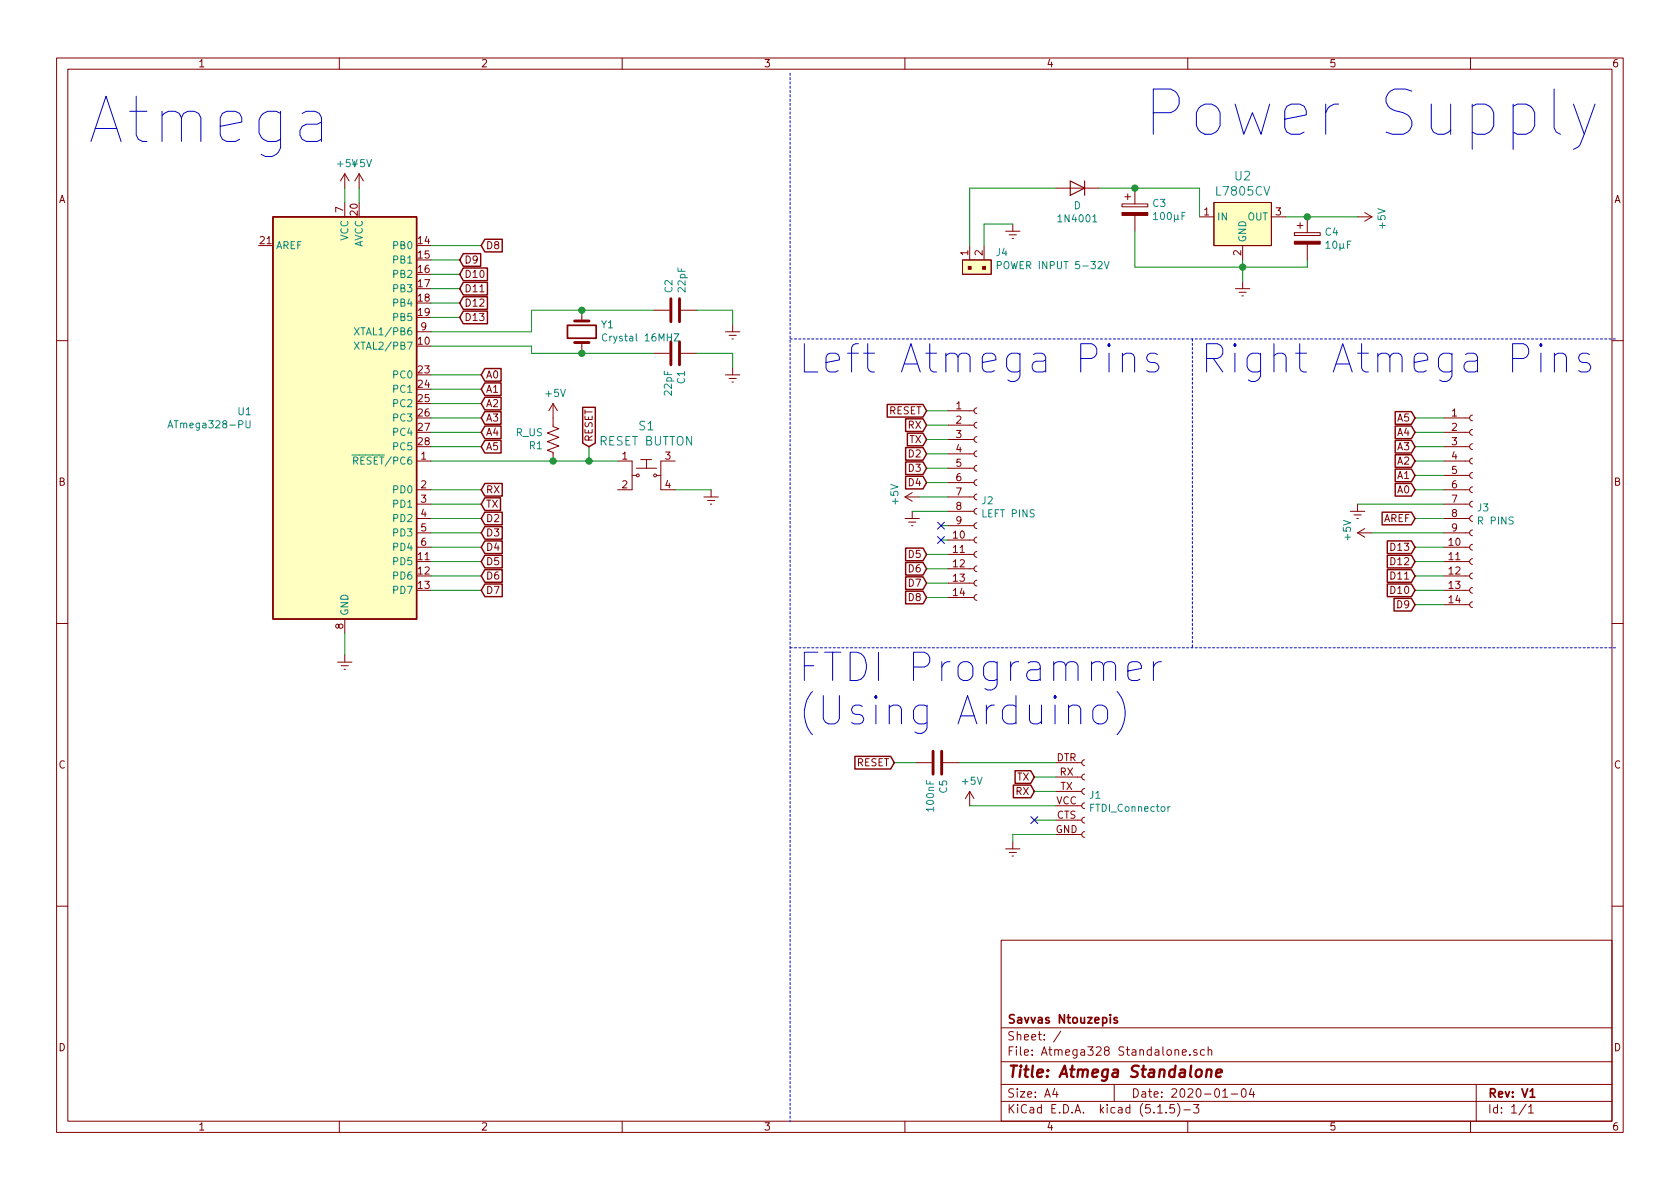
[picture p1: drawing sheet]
EESchema Schematic File Version 4
EELAYER 30 0
EELAYER END
$Descr A4 11693 8268
encoding utf-8
Sheet 1 1
Title "Atmega Standalone"
Date "2020-01-04"
Rev "V1"
Comp "Savvas Ntouzepis"
Comment1 ""
Comment2 ""
Comment3 ""
Comment4 ""
$EndDescr
$Comp
L Device:CP C3
U 1 1
P 7900 1450
F 0 "C3" H 8018 1496 50  0000 L CNN
F 1 "100μF" H 8018 1405 50  0000 L CNN
F 2 "Capacitor_THT:CP_Radial_D6.3mm_P2.50mm" H 7938 1300 50  0001 C CNN
F 3 "~" H 7900 1450 50  0001 C CNN
	1    7900 1450
	1    0    0    -1  
$EndComp
$Comp
L Device:D 1N4001
U 1 1
P 7500 1300
F 0 "1N4001" H 7500 1516 50  0000 C CNN
F 1 "D" H 7500 1425 50  0000 C CNN
F 2 "Diode_THT:D_A-405_P7.62mm_Horizontal" H 7500 1300 50  0001 C CNN
F 3 "~" H 7500 1300 50  0001 C CNN
	1    7500 1300
	-1   0    0    1   
$EndComp
$Comp
L dk_PMIC-Voltage-Regulators-Linear:L7805CV U2
U 1 1
P 8650 1500
F 0 "U2" H 8650 1787 60  0000 C CNN
F 1 "L7805CV" H 8650 1681 60  0000 C CNN
F 2 "digikey-footprints:TO-220-3" H 8850 1700 60  0001 L CNN
F 3 "http://www.st.com/content/ccc/resource/technical/document/datasheet/41/4f/b3/b0/12/d4/47/88/CD00000444.pdf/files/CD00000444.pdf/jcr:content/translations/en.CD00000444.pdf" H 8850 1800 60  0001 L CNN
F 4 "497-1443-5-ND" H 8850 1900 60  0001 L CNN "Digi-Key_PN"
F 5 "L7805CV" H 8850 2000 60  0001 L CNN "MPN"
F 6 "Integrated Circuits (ICs)" H 8850 2100 60  0001 L CNN "Category"
F 7 "PMIC - Voltage Regulators - Linear" H 8850 2200 60  0001 L CNN "Family"
F 8 "http://www.st.com/content/ccc/resource/technical/document/datasheet/41/4f/b3/b0/12/d4/47/88/CD00000444.pdf/files/CD00000444.pdf/jcr:content/translations/en.CD00000444.pdf" H 8850 2300 60  0001 L CNN "DK_Datasheet_Link"
F 9 "/product-detail/en/stmicroelectronics/L7805CV/497-1443-5-ND/585964" H 8850 2400 60  0001 L CNN "DK_Detail_Page"
F 10 "IC REG LINEAR 5V 1.5A TO220AB" H 8850 2500 60  0001 L CNN "Description"
F 11 "STMicroelectronics" H 8850 2600 60  0001 L CNN "Manufacturer"
F 12 "Active" H 8850 2700 60  0001 L CNN "Status"
	1    8650 1500
	1    0    0    -1  
$EndComp
Wire Wire Line
	8650 1850 8650 1800
Wire Wire Line
	9100 1850 8650 1850
Connection ~ 8650 1850
Wire Wire Line
	9100 1850 9100 1800
$Comp
L Device:CP C4
U 1 1
P 9100 1650
F 0 "C4" H 9218 1696 50  0000 L CNN
F 1 "10μF" H 9218 1605 50  0000 L CNN
F 2 "Capacitor_THT:CP_Radial_D4.0mm_P2.00mm" H 9138 1500 50  0001 C CNN
F 3 "~" H 9100 1650 50  0001 C CNN
	1    9100 1650
	1    0    0    -1  
$EndComp
Wire Wire Line
	8950 1500 9100 1500
$Comp
L power:Earth #PWR015
U 1 1
P 8650 1950
F 0 "#PWR015" H 8650 1700 50  0001 C CNN
F 1 "Earth" H 8650 1800 50  0001 C CNN
F 2 "" H 8650 1950 50  0001 C CNN
F 3 "~" H 8650 1950 50  0001 C CNN
	1    8650 1950
	1    0    0    -1  
$EndComp
Wire Wire Line
	8650 1950 8650 1850
Wire Wire Line
	7650 1300 7900 1300
Wire Wire Line
	8350 1300 8350 1500
Wire Wire Line
	7900 1600 7900 1850
$Comp
L power:+5V #PWR016
U 1 1
P 9450 1500
F 0 "#PWR016" H 9450 1350 50  0001 C CNN
F 1 "+5V" H 9465 1673 50  0000 C CNN
F 2 "" H 9450 1500 50  0001 C CNN
F 3 "" H 9450 1500 50  0001 C CNN
	1    9450 1500
	0    1    1    0   
$EndComp
Wire Wire Line
	9100 1500 9450 1500
Connection ~ 9100 1500
$Comp
L power:Earth #PWR013
U 1 1
P 7050 1550
F 0 "#PWR013" H 7050 1300 50  0001 C CNN
F 1 "Earth" H 7050 1400 50  0001 C CNN
F 2 "" H 7050 1550 50  0001 C CNN
F 3 "~" H 7050 1550 50  0001 C CNN
	1    7050 1550
	1    0    0    -1  
$EndComp
Wire Wire Line
	6850 1700 6850 1550
Wire Wire Line
	6850 1550 7050 1550
$Comp
L power:Earth #PWR011
U 1 1
P 7050 5850
F 0 "#PWR011" H 7050 5600 50  0001 C CNN
F 1 "Earth" H 7050 5700 50  0001 C CNN
F 2 "" H 7050 5850 50  0001 C CNN
F 3 "~" H 7050 5850 50  0001 C CNN
	1    7050 5850
	1    0    0    -1  
$EndComp
Text GLabel 6225 5300 0    50   Input ~ 0
RESET
Wire Wire Line
	7050 5850 7050 5800
Wire Wire Line
	7050 5800 7350 5800
$Comp
L power:+5V #PWR010
U 1 1
P 6750 5600
F 0 "#PWR010" H 6750 5450 50  0001 C CNN
F 1 "+5V" H 6765 5773 50  0000 C CNN
F 2 "" H 6750 5600 50  0001 C CNN
F 3 "" H 6750 5600 50  0001 C CNN
	1    6750 5600
	1    0    0    -1  
$EndComp
Wire Wire Line
	6750 5600 7350 5600
Text GLabel 7200 5500 0    50   Input ~ 0
RX
Text GLabel 7200 5400 0    50   Input ~ 0
TX
Wire Wire Line
	7200 5500 7350 5500
Wire Wire Line
	7200 5400 7350 5400
Wire Wire Line
	6750 1300 6750 1700
$Comp
L dk_Rectangular-Connectors-Headers-Male-Pins:22-23-2021 J4
U 1 1
P 6750 1800
F 0 "J4" H 6928 1854 50  0000 L CNN
F 1 "POWER INPUT 5-32V" H 6928 1763 50  0000 L CNN
F 2 "digikey-footprints:PinHeader_1x2_P2.54mm_Drill1.02mm" H 6950 2000 60  0001 L CNN
F 3 "https://media.digikey.com/pdf/Data%20Sheets/Molex%20PDFs/A-6373-N_Series_Dwg_2010-12-03.pdf" H 6950 2100 60  0001 L CNN
F 4 "WM4200-ND" H 6950 2200 60  0001 L CNN "Digi-Key_PN"
F 5 "22-23-2021" H 6950 2300 60  0001 L CNN "MPN"
F 6 "Connectors, Interconnects" H 6950 2400 60  0001 L CNN "Category"
F 7 "Rectangular Connectors - Headers, Male Pins" H 6950 2500 60  0001 L CNN "Family"
F 8 "https://media.digikey.com/pdf/Data%20Sheets/Molex%20PDFs/A-6373-N_Series_Dwg_2010-12-03.pdf" H 6950 2600 60  0001 L CNN "DK_Datasheet_Link"
F 9 "/product-detail/en/molex/22-23-2021/WM4200-ND/26667" H 6950 2700 60  0001 L CNN "DK_Detail_Page"
F 10 "CONN HEADER VERT 2POS 2.54MM" H 6950 2800 60  0001 L CNN "Description"
F 11 "Molex" H 6950 2900 60  0001 L CNN "Manufacturer"
F 12 "Active" H 6950 3000 60  0001 L CNN "Status"
	1    6750 1800
	1    0    0    -1  
$EndComp
Text GLabel 9850 2900 0    50   Input ~ 0
A5
Wire Wire Line
	9850 2900 10050 2900
$Comp
L power:+5V #PWR014
U 1 1
P 9550 3700
F 0 "#PWR014" H 9550 3550 50  0001 C CNN
F 1 "+5V" H 9565 3873 50  0000 C CNN
F 2 "" H 9550 3700 50  0001 C CNN
F 3 "" H 9550 3700 50  0001 C CNN
	1    9550 3700
	0    -1   -1   0   
$EndComp
Wire Wire Line
	9550 3700 10050 3700
Wire Wire Line
	9850 4000 10050 4000
Wire Wire Line
	10050 3900 9850 3900
Wire Wire Line
	9850 3800 10050 3800
Wire Wire Line
	10050 3500 9450 3500
Wire Wire Line
	9850 3600 10050 3600
Wire Wire Line
	10050 3100 9850 3100
Wire Wire Line
	10050 3000 9850 3000
Wire Wire Line
	10050 3200 9850 3200
Wire Wire Line
	9850 3300 10050 3300
Wire Wire Line
	10050 3400 9850 3400
Text GLabel 9850 4000 0    50   Input ~ 0
D11
Text GLabel 9850 3900 0    50   Input ~ 0
D12
Text GLabel 9850 3800 0    50   Input ~ 0
D13
Text GLabel 9850 3600 0    50   Input ~ 0
AREF
Text GLabel 9850 3400 0    50   Input ~ 0
A0
Text GLabel 9850 3300 0    50   Input ~ 0
A1
Text GLabel 9850 3200 0    50   Input ~ 0
A2
Text GLabel 9850 3100 0    50   Input ~ 0
A3
Text GLabel 9850 3000 0    50   Input ~ 0
A4
$Comp
L Connector:Conn_01x14_Female J3
U 1 1
P 10250 3500
F 0 "J3" H 10278 3476 50  0000 L CNN
F 1 "R PINS" H 10278 3385 50  0000 L CNN
F 2 "Connector_PinHeader_2.54mm:PinHeader_1x14_P2.54mm_Vertical" H 10250 3500 50  0001 C CNN
F 3 "~" H 10250 3500 50  0001 C CNN
	1    10250 3500
	1    0    0    -1  
$EndComp
Text GLabel 9850 4100 0    50   Input ~ 0
D10
Wire Wire Line
	9850 4100 10050 4100
Wire Wire Line
	10050 4200 9850 4200
$Comp
L power:Earth #PWR012
U 1 1
P 9450 3500
F 0 "#PWR012" H 9450 3250 50  0001 C CNN
F 1 "Earth" H 9450 3350 50  0001 C CNN
F 2 "" H 9450 3500 50  0001 C CNN
F 3 "~" H 9450 3500 50  0001 C CNN
	1    9450 3500
	1    0    0    -1  
$EndComp
Text GLabel 9850 4200 0    50   Input ~ 0
D9
$Comp
L Connector:Conn_01x14_Female J2
U 1 1
P 6800 3450
F 0 "J2" H 6828 3426 50  0000 L CNN
F 1 "LEFT PINS" H 6828 3335 50  0000 L CNN
F 2 "Connector_PinHeader_2.54mm:PinHeader_1x14_P2.54mm_Vertical" H 6800 3450 50  0001 C CNN
F 3 "~" H 6800 3450 50  0001 C CNN
	1    6800 3450
	1    0    0    -1  
$EndComp
Text GLabel 6450 2850 0    50   Input ~ 0
RESET
Text GLabel 6450 2950 0    50   Input ~ 0
RX
Text GLabel 6450 3050 0    50   Input ~ 0
TX
Text GLabel 6450 3150 0    50   Input ~ 0
D2
Text GLabel 6450 3250 0    50   Input ~ 0
D3
Text GLabel 6450 3350 0    50   Input ~ 0
D4
Text GLabel 6450 3850 0    50   Input ~ 0
D5
Text GLabel 6450 3950 0    50   Input ~ 0
D6
Text GLabel 6450 4050 0    50   Input ~ 0
D7
Text GLabel 6450 4150 0    50   Input ~ 0
D8
Wire Wire Line
	6450 4150 6600 4150
Wire Wire Line
	6450 4050 6600 4050
Wire Wire Line
	6450 3950 6600 3950
Wire Wire Line
	6600 3850 6450 3850
Wire Wire Line
	6600 3350 6450 3350
Wire Wire Line
	6450 3250 6600 3250
Wire Wire Line
	6600 3150 6450 3150
Wire Wire Line
	6450 3050 6600 3050
Wire Wire Line
	6600 2950 6450 2950
Wire Wire Line
	6450 2850 6600 2850
$Comp
L power:Earth #PWR08
U 1 1
P 6350 3550
F 0 "#PWR08" H 6350 3300 50  0001 C CNN
F 1 "Earth" H 6350 3400 50  0001 C CNN
F 2 "" H 6350 3550 50  0001 C CNN
F 3 "~" H 6350 3550 50  0001 C CNN
	1    6350 3550
	1    0    0    -1  
$EndComp
Wire Wire Line
	6350 3550 6600 3550
$Comp
L power:+5V #PWR09
U 1 1
P 6400 3450
F 0 "#PWR09" H 6400 3300 50  0001 C CNN
F 1 "+5V" H 6415 3623 50  0000 C CNN
F 2 "" H 6400 3450 50  0001 C CNN
F 3 "" H 6400 3450 50  0001 C CNN
	1    6400 3450
	0    -1   -1   0   
$EndComp
Wire Wire Line
	6400 3450 6600 3450
Wire Wire Line
	6600 3650 6550 3650
Wire Wire Line
	6600 3750 6550 3750
NoConn ~ 6550 3750
NoConn ~ 6550 3650
Wire Wire Line
	7350 5700 7200 5700
NoConn ~ 7200 5700
$Comp
L power:+5V #PWR01
U 1 1
P 2400 1300
F 0 "#PWR01" H 2400 1150 50  0001 C CNN
F 1 "+5V" H 2415 1473 50  0000 C CNN
F 2 "" H 2400 1300 50  0001 C CNN
F 3 "" H 2400 1300 50  0001 C CNN
	1    2400 1300
	1    0    0    -1  
$EndComp
$Comp
L power:+5V #PWR03
U 1 1
P 2500 1300
F 0 "#PWR03" H 2500 1150 50  0001 C CNN
F 1 "+5V" H 2515 1473 50  0000 C CNN
F 2 "" H 2500 1300 50  0001 C CNN
F 3 "" H 2500 1300 50  0001 C CNN
	1    2500 1300
	1    0    0    -1  
$EndComp
Wire Wire Line
	2500 1400 2500 1300
Wire Wire Line
	2400 1400 2400 1300
$Comp
L MCU_Microchip_ATmega:ATmega328-PU U1
U 1 1
P 2400 2900
F 0 "U1" H 1756 2946 50  0000 R CNN
F 1 "ATmega328-PU" H 1756 2855 50  0000 R CNN
F 2 "Package_DIP:DIP-28_W7.62mm" H 2400 2900 50  0001 C CIN
F 3 "http://ww1.microchip.com/downloads/en/DeviceDoc/ATmega328_P%20AVR%20MCU%20with%20picoPower%20Technology%20Data%20Sheet%2040001984A.pdf" H 2400 2900 50  0001 C CNN
	1    2400 2900
	1    0    0    -1  
$EndComp
$Comp
L power:Earth #PWR05
U 1 1
P 4950 3400
F 0 "#PWR05" H 4950 3150 50  0001 C CNN
F 1 "Earth" H 4950 3250 50  0001 C CNN
F 2 "" H 4950 3400 50  0001 C CNN
F 3 "~" H 4950 3400 50  0001 C CNN
	1    4950 3400
	1    0    0    -1  
$EndComp
Wire Wire Line
	4700 3400 4950 3400
$Comp
L power:Earth #PWR07
U 1 1
P 5100 2550
F 0 "#PWR07" H 5100 2300 50  0001 C CNN
F 1 "Earth" H 5100 2400 50  0001 C CNN
F 2 "" H 5100 2550 50  0001 C CNN
F 3 "~" H 5100 2550 50  0001 C CNN
	1    5100 2550
	1    0    0    -1  
$EndComp
$Comp
L dk_Tactile-Switches:B3F-1052 S1
U 1 1
P 4500 3300
F 0 "S1" H 4500 3647 60  0000 C CNN
F 1 "RESET BUTTON" H 4500 3541 60  0000 C CNN
F 2 "digikey-footprints:Switch_Tactile_THT_B3F-1xxx" H 4700 3500 60  0001 L CNN
F 3 "https://omronfs.omron.com/en_US/ecb/products/pdf/en-b3f.pdf" H 4700 3600 60  0001 L CNN
F 4 "SW405-ND" H 4700 3700 60  0001 L CNN "Digi-Key_PN"
F 5 "B3F-1052" H 4700 3800 60  0001 L CNN "MPN"
F 6 "Switches" H 4700 3900 60  0001 L CNN "Category"
F 7 "Tactile Switches" H 4700 4000 60  0001 L CNN "Family"
F 8 "https://omronfs.omron.com/en_US/ecb/products/pdf/en-b3f.pdf" H 4700 4100 60  0001 L CNN "DK_Datasheet_Link"
F 9 "/product-detail/en/omron-electronics-inc-emc-div/B3F-1052/SW405-ND/44068" H 4700 4200 60  0001 L CNN "DK_Detail_Page"
F 10 "SWITCH TACTILE SPST-NO 0.05A 24V" H 4700 4300 60  0001 L CNN "Description"
F 11 "Omron Electronics Inc-EMC Div" H 4700 4400 60  0001 L CNN "Manufacturer"
F 12 "Active" H 4700 4500 60  0001 L CNN "Status"
	1    4500 3300
	1    0    0    -1  
$EndComp
Text GLabel 4100 3100 1    50   Input ~ 0
RESET
Wire Wire Line
	4100 3200 4100 3100
Connection ~ 4100 3200
Wire Wire Line
	4100 3200 4300 3200
Text GLabel 3350 3400 2    50   Input ~ 0
RX
Text GLabel 3350 3500 2    50   Input ~ 0
TX
Wire Wire Line
	3000 3400 3350 3400
Wire Wire Line
	3000 3500 3350 3500
Text GLabel 3350 4000 2    50   Input ~ 0
D6
Text GLabel 3350 3900 2    50   Input ~ 0
D5
Text GLabel 3350 3800 2    50   Input ~ 0
D4
Text GLabel 3350 3700 2    50   Input ~ 0
D3
Text GLabel 3350 3600 2    50   Input ~ 0
D2
Wire Wire Line
	3000 3600 3350 3600
Wire Wire Line
	3000 3800 3350 3800
Wire Wire Line
	3350 3700 3000 3700
Wire Wire Line
	3000 3900 3350 3900
Wire Wire Line
	3350 4000 3000 4000
Text GLabel 3350 1700 2    50   Input ~ 0
D8
Wire Wire Line
	3000 1700 3350 1700
Wire Wire Line
	3000 3200 3850 3200
Wire Wire Line
	3850 3200 4100 3200
Connection ~ 3850 3200
$Comp
L power:+5V #PWR04
U 1 1
P 3850 2900
F 0 "#PWR04" H 3850 2750 50  0001 C CNN
F 1 "+5V" H 3865 3073 50  0000 C CNN
F 2 "" H 3850 2900 50  0001 C CNN
F 3 "" H 3850 2900 50  0001 C CNN
	1    3850 2900
	1    0    0    -1  
$EndComp
$Comp
L Device:R_US R1
U 1 1
P 3850 3050
F 0 "R1" H 3918 3096 50  0000 L CNN
F 1 "R_US" H 3918 3005 50  0000 L CNN
F 2 "Resistor_THT:R_Axial_DIN0204_L3.6mm_D1.6mm_P7.62mm_Horizontal" V 3890 3040 50  0001 C CNN
F 3 "~" H 3850 3050 50  0001 C CNN
	1    3850 3050
	-1   0    0    1   
$EndComp
Text GLabel 3350 3100 2    50   Input ~ 0
A5
Text GLabel 3350 3000 2    50   Input ~ 0
A4
Text GLabel 3350 2900 2    50   Input ~ 0
A3
Text GLabel 3350 2800 2    50   Input ~ 0
A2
Text GLabel 3350 2700 2    50   Input ~ 0
A1
Text GLabel 3350 2600 2    50   Input ~ 0
A0
Text GLabel 3200 1900 2    50   Input ~ 0
D10
Text GLabel 3200 1800 2    50   Input ~ 0
D9
Wire Wire Line
	3000 2600 3350 2600
Wire Wire Line
	3350 2700 3000 2700
Wire Wire Line
	3000 2800 3350 2800
Wire Wire Line
	3000 2900 3350 2900
Wire Wire Line
	3000 3000 3350 3000
Wire Wire Line
	3000 3100 3350 3100
Wire Wire Line
	3000 2200 3200 2200
Wire Wire Line
	3000 2100 3200 2100
Wire Wire Line
	3000 2000 3200 2000
Wire Wire Line
	3000 1900 3200 1900
Wire Wire Line
	3000 1800 3200 1800
Text GLabel 3200 2000 2    50   Input ~ 0
D11
Text GLabel 3200 2100 2    50   Input ~ 0
D12
Text GLabel 3200 2200 2    50   Input ~ 0
D13
$Comp
L Device:C C1
U 1 1
P 4700 2450
F 0 "C1" H 4815 2496 50  0000 L CNN
F 1 "22pF" H 4815 2405 50  0000 L CNN
F 2 "Capacitor_THT:C_Disc_D3.0mm_W2.0mm_P2.50mm" H 4738 2300 50  0001 C CNN
F 3 "~" H 4700 2450 50  0001 C CNN
	1    4700 2450
	0    1    1    0   
$EndComp
$Comp
L Device:C C2
U 1 1
P 4700 2150
F 0 "C2" H 4815 2196 50  0000 L CNN
F 1 "22pF" H 4815 2105 50  0000 L CNN
F 2 "Capacitor_THT:C_Disc_D3.0mm_W2.0mm_P2.50mm" H 4738 2000 50  0001 C CNN
F 3 "~" H 4700 2150 50  0001 C CNN
	1    4700 2150
	0    -1   -1   0   
$EndComp
Wire Wire Line
	4850 2450 5100 2450
$Comp
L power:Earth #PWR06
U 1 1
P 5100 2250
F 0 "#PWR06" H 5100 2000 50  0001 C CNN
F 1 "Earth" H 5100 2100 50  0001 C CNN
F 2 "" H 5100 2250 50  0001 C CNN
F 3 "~" H 5100 2250 50  0001 C CNN
	1    5100 2250
	1    0    0    -1  
$EndComp
Wire Wire Line
	5100 2450 5100 2550
Wire Wire Line
	5100 2150 5100 2250
Connection ~ 4050 2450
Wire Wire Line
	4050 2450 4550 2450
Connection ~ 4050 2150
Wire Wire Line
	4050 2150 4550 2150
Wire Wire Line
	3700 2150 4050 2150
Wire Wire Line
	3700 2450 4050 2450
$Comp
L Device:Crystal Y1
U 1 1
P 4050 2300
F 0 "Y1" V 4096 2169 50  0000 R CNN
F 1 "Crystal 16MHZ" V 4005 2169 50  0000 R CNN
F 2 "Crystal:Crystal_HC49-U_Vertical" H 4050 2300 50  0001 C CNN
F 3 "~" H 4050 2300 50  0001 C CNN
	1    4050 2300
	0    -1   -1   0   
$EndComp
Wire Wire Line
	3000 2300 3700 2300
Wire Wire Line
	3700 2300 3700 2150
Wire Wire Line
	3700 2450 3700 2400
Wire Wire Line
	3700 2400 3000 2400
Wire Wire Line
	4850 2150 5100 2150
Wire Wire Line
	3000 4100 3350 4100
Text GLabel 3350 4100 2    50   Input ~ 0
D7
Wire Wire Line
	2400 4550 2400 4400
$Comp
L power:Earth #PWR02
U 1 1
P 2400 4550
F 0 "#PWR02" H 2400 4300 50  0001 C CNN
F 1 "Earth" H 2400 4400 50  0001 C CNN
F 2 "" H 2400 4550 50  0001 C CNN
F 3 "~" H 2400 4550 50  0001 C CNN
	1    2400 4550
	1    0    0    -1  
$EndComp
Wire Notes Line
	5500 500  5500 7800
Wire Notes Line
	5500 2350 11250 2350
Text Notes 600  1000 0    315  ~ 0
Atmega
Text Notes 7950 950  0    315  ~ 0
Power Supply\n
Text Notes 5550 2600 0    197  ~ 0
Left Atmega Pins
Text Notes 8350 2600 0    197  ~ 0
Right Atmega Pins
Wire Notes Line
	5500 4500 11250 4500
Wire Notes Line
	8300 2350 8300 4500
Connection ~ 7900 1300
Wire Wire Line
	7900 1300 8350 1300
Wire Wire Line
	7900 1850 8650 1850
Wire Wire Line
	6750 1300 7350 1300
$Comp
L Device:C C5
U 1 1
P 6525 5300
F 0 "C5" H 6640 5346 50  0000 L CNN
F 1 "100nF" H 6640 5255 50  0000 L CNN
F 2 "Capacitor_THT:C_Disc_D3.0mm_W2.0mm_P2.50mm" H 6563 5150 50  0001 C CNN
F 3 "~" H 6525 5300 50  0001 C CNN
	1    6525 5300
	0    1    1    0   
$EndComp
Wire Wire Line
	6375 5300 6225 5300
Wire Wire Line
	6675 5300 7350 5300
$Comp
L ftdi_connector:FTDI_Connector J1
U 1 1
P 7550 5500
F 0 "J1" H 7578 5476 50  0000 L CNN
F 1 "FTDI_Connector" H 7578 5385 50  0000 L CNN
F 2 "" H 7550 5500 50  0001 C CNN
F 3 "~" H 7550 5500 50  0001 C CNN
	1    7550 5500
	1    0    0    -1  
$EndComp
Text Notes 5550 5050 0    197  ~ 0
FTDI Programmer\n(Using Arduino)
$EndSCHEMATC
